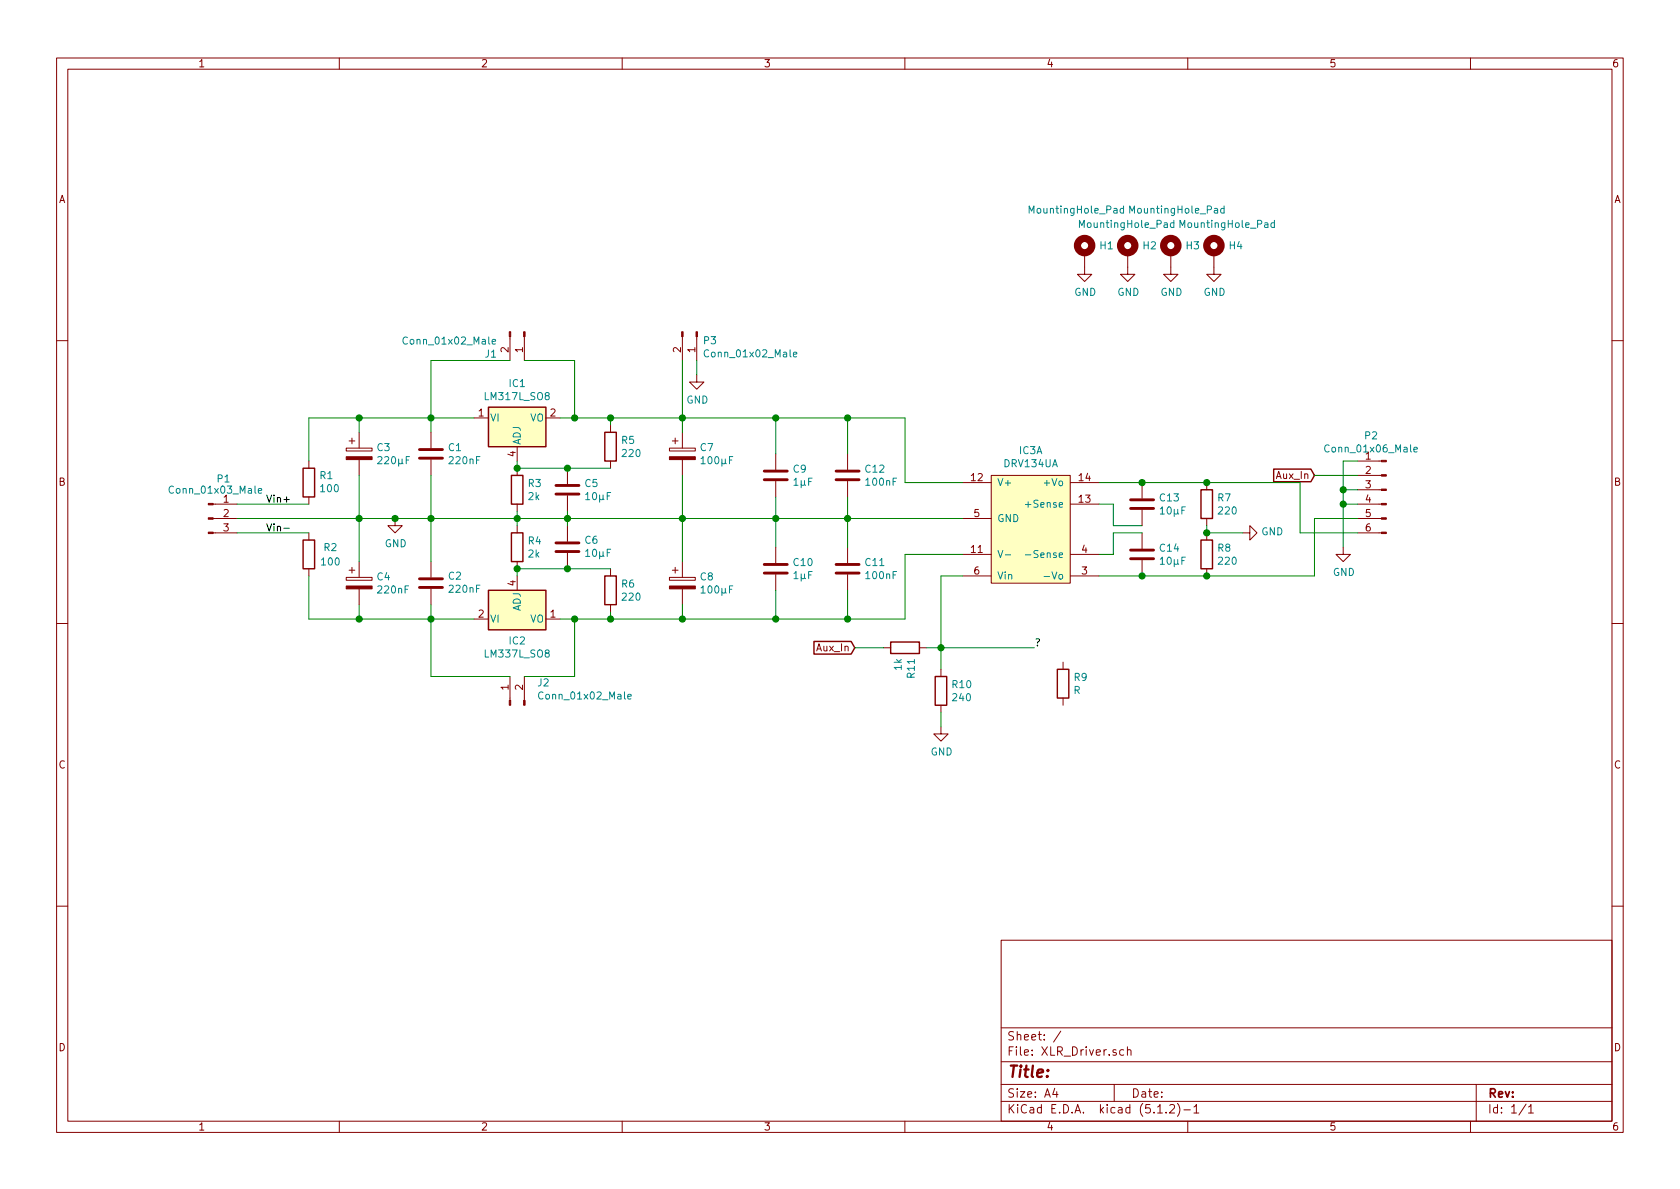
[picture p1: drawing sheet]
EESchema Schematic File Version 4
LIBS:XLR_Driver-cache
EELAYER 26 0
EELAYER END
$Descr A4 11693 8268
encoding utf-8
Sheet 1 1
Title ""
Date ""
Rev ""
Comp ""
Comment1 ""
Comment2 ""
Comment3 ""
Comment4 ""
$EndDescr
$Comp
L Regulator_Linear:LM337L_SO8 IC2
U 1 1
P 3600 4300
F 0 "IC2" H 3600 4150 50  0000 C CNN
F 1 "LM337L_SO8" H 3600 4059 50  0000 C CNN
F 2 "Package_SO:SOIC-8_3.9x4.9mm_P1.27mm" H 3600 4100 50  0001 C CIN
F 3 "http://www.ti.com/lit/ds/symlink/lm337l.pdf" H 3600 4300 50  0001 C CNN
	1    3600 4300
	1    0    0    -1  
$EndComp
$Comp
L Regulator_Linear:LM317L_SO8 IC1
U 1 1
P 3600 2900
F 0 "IC1" H 3600 3142 50  0000 C CNN
F 1 "LM317L_SO8" H 3600 3051 50  0000 C CNN
F 2 "Package_SO:SOIC-8_3.9x4.9mm_P1.27mm" H 3600 3100 50  0001 C CIN
F 3 "http://www.ti.com/lit/ds/snvs775k/snvs775k.pdf" H 3600 2700 50  0001 C CNN
	1    3600 2900
	1    0    0    -1  
$EndComp
$Comp
L Hella_Bauteile:DRV134UA IC3
U 1 1
P 7200 3650
F 0 "IC3" H 7175 4175 50  0000 C CNN
F 1 "DRV134UA" H 7175 4084 50  0000 C CNN
F 2 "Hella_Bauteile:SOIC127P1030X265-16N" H 7200 3150 50  0001 C CNN
F 3 "" H 6850 3600 50  0001 C CNN
F 4 "TI" H 6850 4050 50  0001 C CNN "Manufacturer"
	1    7200 3650
	1    0    0    -1  
$EndComp
$Comp
L Device:R R1
U 1 1
P 2150 3350
F 0 "R1" H 2080 3304 50  0000 R CNN
F 1 "100" H 2080 3395 50  0000 R CNN
F 2 "Resistor_SMD:R_0805_2012Metric_Pad1.15x1.40mm_HandSolder" V 2080 3350 50  0001 C CNN
F 3 "~" H 2150 3350 50  0001 C CNN
	1    2150 3350
	-1   0    0    1   
$EndComp
$Comp
L Device:R R2
U 1 1
P 2150 3850
F 0 "R2" H 2300 3900 50  0000 C CNN
F 1 "100" H 2300 3800 50  0000 C CNN
F 2 "Resistor_SMD:R_0805_2012Metric_Pad1.15x1.40mm_HandSolder" V 2080 3850 50  0001 C CNN
F 3 "~" H 2150 3850 50  0001 C CNN
	1    2150 3850
	1    0    0    -1  
$EndComp
$Comp
L Device:R R3
U 1 1
P 3600 3400
F 0 "R3" H 3670 3446 50  0000 L CNN
F 1 "2k" H 3670 3355 50  0000 L CNN
F 2 "Resistor_SMD:R_0805_2012Metric_Pad1.15x1.40mm_HandSolder" V 3530 3400 50  0001 C CNN
F 3 "~" H 3600 3400 50  0001 C CNN
	1    3600 3400
	1    0    0    -1  
$EndComp
$Comp
L Device:R R4
U 1 1
P 3600 3800
F 0 "R4" H 3670 3846 50  0000 L CNN
F 1 "2k" H 3670 3755 50  0000 L CNN
F 2 "Resistor_SMD:R_0805_2012Metric_Pad1.15x1.40mm_HandSolder" V 3530 3800 50  0001 C CNN
F 3 "~" H 3600 3800 50  0001 C CNN
	1    3600 3800
	1    0    0    -1  
$EndComp
$Comp
L Device:R R5
U 1 1
P 4250 3100
F 0 "R5" H 4320 3146 50  0000 L CNN
F 1 "220" H 4320 3055 50  0000 L CNN
F 2 "Resistor_SMD:R_0805_2012Metric_Pad1.15x1.40mm_HandSolder" V 4180 3100 50  0001 C CNN
F 3 "~" H 4250 3100 50  0001 C CNN
	1    4250 3100
	1    0    0    -1  
$EndComp
$Comp
L Device:R R6
U 1 1
P 4250 4100
F 0 "R6" H 4320 4146 50  0000 L CNN
F 1 "220" H 4320 4055 50  0000 L CNN
F 2 "Resistor_SMD:R_0805_2012Metric_Pad1.15x1.40mm_HandSolder" V 4180 4100 50  0001 C CNN
F 3 "~" H 4250 4100 50  0001 C CNN
	1    4250 4100
	1    0    0    -1  
$EndComp
$Comp
L Device:R R10
U 1 1
P 6550 4800
F 0 "R10" H 6620 4846 50  0000 L CNN
F 1 "240" H 6620 4755 50  0000 L CNN
F 2 "Resistor_SMD:R_0805_2012Metric_Pad1.15x1.40mm_HandSolder" V 6480 4800 50  0001 C CNN
F 3 "~" H 6550 4800 50  0001 C CNN
	1    6550 4800
	1    0    0    -1  
$EndComp
$Comp
L Device:R R11
U 1 1
P 6300 4500
F 0 "R11" H 6370 4546 50  0000 L CNN
F 1 "1k" H 6370 4455 50  0000 L CNN
F 2 "Resistor_SMD:R_0805_2012Metric_Pad1.15x1.40mm_HandSolder" V 6230 4500 50  0001 C CNN
F 3 "~" H 6300 4500 50  0001 C CNN
	1    6300 4500
	0    1    1    0   
$EndComp
$Comp
L Device:C C2
U 1 1
P 3000 4050
F 0 "C2" H 2885 4004 50  0000 R CNN
F 1 "220nF" H 2885 4095 50  0000 R CNN
F 2 "Capacitor_SMD:C_0805_2012Metric_Pad1.15x1.40mm_HandSolder" H 3038 3900 50  0001 C CNN
F 3 "~" H 3000 4050 50  0001 C CNN
	1    3000 4050
	-1   0    0    1   
$EndComp
$Comp
L Device:C C5
U 1 1
P 3950 3400
F 0 "C5" H 4065 3446 50  0000 L CNN
F 1 "10µF" H 4065 3355 50  0000 L CNN
F 2 "Capacitor_SMD:C_0805_2012Metric_Pad1.15x1.40mm_HandSolder" H 3988 3250 50  0001 C CNN
F 3 "~" H 3950 3400 50  0001 C CNN
	1    3950 3400
	1    0    0    -1  
$EndComp
$Comp
L Device:C C6
U 1 1
P 3950 3800
F 0 "C6" H 3835 3754 50  0000 R CNN
F 1 "10µF" H 3835 3845 50  0000 R CNN
F 2 "Capacitor_SMD:C_0805_2012Metric_Pad1.15x1.40mm_HandSolder" H 3988 3650 50  0001 C CNN
F 3 "~" H 3950 3800 50  0001 C CNN
	1    3950 3800
	-1   0    0    1   
$EndComp
$Comp
L Device:C C9
U 1 1
P 5400 3300
F 0 "C9" H 5515 3346 50  0000 L CNN
F 1 "1µF" H 5515 3255 50  0000 L CNN
F 2 "Capacitor_SMD:C_0805_2012Metric_Pad1.15x1.40mm_HandSolder" H 5438 3150 50  0001 C CNN
F 3 "~" H 5400 3300 50  0001 C CNN
	1    5400 3300
	1    0    0    -1  
$EndComp
$Comp
L Device:C C10
U 1 1
P 5400 3950
F 0 "C10" H 5515 3996 50  0000 L CNN
F 1 "1µF" H 5515 3905 50  0000 L CNN
F 2 "Capacitor_SMD:C_0805_2012Metric_Pad1.15x1.40mm_HandSolder" H 5438 3800 50  0001 C CNN
F 3 "~" H 5400 3950 50  0001 C CNN
	1    5400 3950
	1    0    0    -1  
$EndComp
$Comp
L Device:C C11
U 1 1
P 5900 3950
F 0 "C11" H 6015 3996 50  0000 L CNN
F 1 "100nF" H 6015 3905 50  0000 L CNN
F 2 "Capacitor_SMD:C_0805_2012Metric_Pad1.15x1.40mm_HandSolder" H 5938 3800 50  0001 C CNN
F 3 "~" H 5900 3950 50  0001 C CNN
	1    5900 3950
	1    0    0    -1  
$EndComp
$Comp
L Device:C C12
U 1 1
P 5900 3300
F 0 "C12" H 6015 3346 50  0000 L CNN
F 1 "100nF" H 6015 3255 50  0000 L CNN
F 2 "Capacitor_SMD:C_0805_2012Metric_Pad1.15x1.40mm_HandSolder" H 5938 3150 50  0001 C CNN
F 3 "~" H 5900 3300 50  0001 C CNN
	1    5900 3300
	1    0    0    -1  
$EndComp
$Comp
L Device:C C13
U 1 1
P 7950 3500
F 0 "C13" H 8065 3546 50  0000 L CNN
F 1 "10µF" H 8065 3455 50  0000 L CNN
F 2 "Capacitor_SMD:C_0805_2012Metric_Pad1.15x1.40mm_HandSolder" H 7988 3350 50  0001 C CNN
F 3 "~" H 7950 3500 50  0001 C CNN
	1    7950 3500
	1    0    0    -1  
$EndComp
$Comp
L Device:C C14
U 1 1
P 7950 3850
F 0 "C14" H 8065 3896 50  0000 L CNN
F 1 "10µF" H 8065 3805 50  0000 L CNN
F 2 "Capacitor_SMD:C_0805_2012Metric_Pad1.15x1.40mm_HandSolder" H 7988 3700 50  0001 C CNN
F 3 "~" H 7950 3850 50  0001 C CNN
	1    7950 3850
	1    0    0    -1  
$EndComp
$Comp
L Connector:Conn_01x02_Male J1
U 1 1
P 3650 2300
F 0 "J1" V 3803 2113 50  0000 R CNN
F 1 "Conn_01x02_Male" V 3712 2113 50  0000 R CNN
F 2 "Connector_PinHeader_2.54mm:PinHeader_1x02_P2.54mm_Vertical" H 3650 2300 50  0001 C CNN
F 3 "~" H 3650 2300 50  0001 C CNN
	1    3650 2300
	0    1    1    0   
$EndComp
$Comp
L Connector:Conn_01x02_Male J2
U 1 1
P 3550 4900
F 0 "J2" V 3703 4713 50  0000 R CNN
F 1 "Conn_01x02_Male" V 3612 4713 50  0000 R CNN
F 2 "Connector_PinHeader_2.54mm:PinHeader_1x02_P2.54mm_Vertical" H 3550 4900 50  0001 C CNN
F 3 "~" H 3550 4900 50  0001 C CNN
	1    3550 4900
	0    -1   -1   0   
$EndComp
$Comp
L Connector:Conn_01x02_Male P3
U 1 1
P 4850 2300
F 0 "P3" V 4910 2340 50  0000 L CNN
F 1 "Conn_01x02_Male" V 5001 2340 50  0000 L CNN
F 2 "Connector_PinHeader_2.54mm:PinHeader_1x02_P2.54mm_Vertical" H 4850 2300 50  0001 C CNN
F 3 "~" H 4850 2300 50  0001 C CNN
	1    4850 2300
	0    1    1    0   
$EndComp
$Comp
L Connector:Conn_01x03_Male P1
U 1 1
P 1450 3600
F 0 "P1" H 1556 3878 50  0000 C CNN
F 1 "Conn_01x03_Male" H 1500 3800 50  0000 C CNN
F 2 "Connector_PinHeader_2.54mm:PinHeader_1x03_P2.54mm_Vertical" H 1450 3600 50  0001 C CNN
F 3 "~" H 1450 3600 50  0001 C CNN
	1    1450 3600
	1    0    0    -1  
$EndComp
$Comp
L Connector:Conn_01x06_Male P2
U 1 1
P 9650 3400
F 0 "P2" H 9756 3778 50  0000 C CNN
F 1 "Conn_01x06_Male" H 9756 3687 50  0000 C CNN
F 2 "Connector_PinHeader_2.54mm:PinHeader_1x06_P2.54mm_Vertical" H 9650 3400 50  0001 C CNN
F 3 "~" H 9650 3400 50  0001 C CNN
	1    9650 3400
	-1   0    0    -1  
$EndComp
$Comp
L Device:R R7
U 1 1
P 8400 3500
F 0 "R7" H 8470 3546 50  0000 L CNN
F 1 "220" H 8470 3455 50  0000 L CNN
F 2 "Resistor_SMD:R_0805_2012Metric_Pad1.15x1.40mm_HandSolder" V 8330 3500 50  0001 C CNN
F 3 "~" H 8400 3500 50  0001 C CNN
	1    8400 3500
	1    0    0    -1  
$EndComp
$Comp
L Device:R R8
U 1 1
P 8400 3850
F 0 "R8" H 8470 3896 50  0000 L CNN
F 1 "220" H 8470 3805 50  0000 L CNN
F 2 "Resistor_SMD:R_0805_2012Metric_Pad1.15x1.40mm_HandSolder" V 8330 3850 50  0001 C CNN
F 3 "~" H 8400 3850 50  0001 C CNN
	1    8400 3850
	1    0    0    -1  
$EndComp
$Comp
L power:GND #PWR0101
U 1 1
P 2750 3600
F 0 "#PWR0101" H 2750 3350 50  0001 C CNN
F 1 "GND" H 2755 3427 50  0000 C CNN
F 2 "" H 2750 3600 50  0001 C CNN
F 3 "" H 2750 3600 50  0001 C CNN
	1    2750 3600
	1    0    0    -1  
$EndComp
Text Label 1850 3500 0    50   ~ 0
Vin+
Text Label 1850 3700 0    50   ~ 0
Vin-
$Comp
L Device:CP C3
U 1 1
P 2500 3150
F 0 "C3" H 2618 3196 50  0000 L CNN
F 1 "220µF" H 2618 3105 50  0000 L CNN
F 2 "Capacitor_SMD:CP_Elec_8x10.5" H 2538 3000 50  0001 C CNN
F 3 "~" H 2500 3150 50  0001 C CNN
	1    2500 3150
	1    0    0    -1  
$EndComp
$Comp
L Device:CP C8
U 1 1
P 4750 4050
F 0 "C8" H 4868 4096 50  0000 L CNN
F 1 "100µF" H 4868 4005 50  0000 L CNN
F 2 "Capacitor_SMD:CP_Elec_6.3x5.8" H 4788 3900 50  0001 C CNN
F 3 "~" H 4750 4050 50  0001 C CNN
	1    4750 4050
	1    0    0    -1  
$EndComp
$Comp
L Device:CP C4
U 1 1
P 2500 4050
F 0 "C4" H 2618 4096 50  0000 L CNN
F 1 "220nF" H 2618 4005 50  0000 L CNN
F 2 "Capacitor_SMD:CP_Elec_8x10.5" H 2538 3900 50  0001 C CNN
F 3 "~" H 2500 4050 50  0001 C CNN
	1    2500 4050
	1    0    0    -1  
$EndComp
$Comp
L Device:CP C7
U 1 1
P 4750 3150
F 0 "C7" H 4868 3196 50  0000 L CNN
F 1 "100µF" H 4868 3105 50  0000 L CNN
F 2 "Capacitor_SMD:CP_Elec_6.3x5.8" H 4788 3000 50  0001 C CNN
F 3 "~" H 4750 3150 50  0001 C CNN
	1    4750 3150
	1    0    0    -1  
$EndComp
$Comp
L Device:C C1
U 1 1
P 3000 3150
F 0 "C1" H 3115 3196 50  0000 L CNN
F 1 "220nF" H 3115 3105 50  0000 L CNN
F 2 "Capacitor_SMD:C_0805_2012Metric_Pad1.15x1.40mm_HandSolder" H 3038 3000 50  0001 C CNN
F 3 "~" H 3000 3150 50  0001 C CNN
	1    3000 3150
	1    0    0    -1  
$EndComp
Wire Wire Line
	3300 4300 3000 4300
Wire Wire Line
	2150 4300 2150 4000
Wire Wire Line
	2150 3700 1650 3700
Wire Wire Line
	1650 3500 2150 3500
Wire Wire Line
	3300 2900 3000 2900
Wire Wire Line
	2150 2900 2150 3200
Wire Wire Line
	2500 3000 2500 2900
Connection ~ 2500 2900
Wire Wire Line
	2500 2900 2150 2900
Wire Wire Line
	3000 3000 3000 2900
Connection ~ 3000 2900
Wire Wire Line
	3000 2900 2500 2900
Wire Wire Line
	2500 4200 2500 4300
Connection ~ 2500 4300
Wire Wire Line
	2500 4300 2150 4300
Wire Wire Line
	3000 4200 3000 4300
Connection ~ 3000 4300
Wire Wire Line
	3000 4300 2500 4300
Wire Wire Line
	1650 3600 2500 3600
Connection ~ 3000 3600
Wire Wire Line
	3000 3600 3600 3600
Wire Wire Line
	3000 3600 3000 3900
Wire Wire Line
	2500 3900 2500 3600
Connection ~ 2500 3600
Wire Wire Line
	2500 3600 2750 3600
Connection ~ 2750 3600
Wire Wire Line
	2750 3600 3000 3600
Wire Wire Line
	3900 2900 4000 2900
Wire Wire Line
	4750 2900 4750 3000
Wire Wire Line
	3900 4300 4000 4300
Wire Wire Line
	4750 4300 4750 4200
Wire Wire Line
	2500 3300 2500 3600
Wire Wire Line
	3000 3300 3000 3600
Wire Wire Line
	3600 3250 3600 3200
Wire Wire Line
	3600 3550 3600 3600
Connection ~ 3600 3600
Wire Wire Line
	3600 3600 3600 3650
Wire Wire Line
	3600 3950 3600 4000
Wire Wire Line
	3950 3250 3600 3250
Connection ~ 3600 3250
Wire Wire Line
	3950 3550 3950 3600
Wire Wire Line
	3600 3600 3950 3600
Connection ~ 3950 3600
Wire Wire Line
	3950 3600 3950 3650
Wire Wire Line
	3950 3950 3600 3950
Connection ~ 3600 3950
Wire Wire Line
	4250 2950 4250 2900
Connection ~ 4250 2900
Wire Wire Line
	4250 2900 4750 2900
Wire Wire Line
	4250 4250 4250 4300
Connection ~ 4250 4300
Wire Wire Line
	4250 4300 4750 4300
Wire Wire Line
	3950 3950 4250 3950
Connection ~ 3950 3950
Wire Wire Line
	3950 3250 4250 3250
Connection ~ 3950 3250
Wire Wire Line
	3950 3600 4750 3600
Wire Wire Line
	4750 3600 4750 3300
Wire Wire Line
	4750 3600 4750 3900
Connection ~ 4750 3600
Wire Wire Line
	4750 2900 5400 2900
Wire Wire Line
	6300 2900 6300 3350
Connection ~ 4750 2900
Wire Wire Line
	6300 4300 6300 3850
Wire Wire Line
	6700 3350 6300 3350
Wire Wire Line
	6700 3850 6300 3850
Wire Wire Line
	5400 2900 5400 3150
Connection ~ 5400 2900
Wire Wire Line
	5400 2900 5900 2900
Wire Wire Line
	5400 3450 5400 3600
Connection ~ 5400 3600
Wire Wire Line
	5400 3600 4750 3600
Wire Wire Line
	5900 3150 5900 2900
Connection ~ 5900 2900
Wire Wire Line
	5900 2900 6300 2900
Wire Wire Line
	5900 3450 5900 3600
Connection ~ 5900 3600
Wire Wire Line
	5900 3600 5400 3600
Wire Wire Line
	5400 3800 5400 3600
Wire Wire Line
	5400 4100 5400 4300
Connection ~ 5400 4300
Wire Wire Line
	5400 4300 5900 4300
Wire Wire Line
	5900 3800 5900 3600
Wire Wire Line
	5900 4100 5900 4300
Connection ~ 5900 4300
Wire Wire Line
	5900 4300 6300 4300
Wire Wire Line
	6700 3600 5900 3600
Wire Wire Line
	3650 2500 4000 2500
Wire Wire Line
	4000 2500 4000 2900
Connection ~ 4000 2900
Wire Wire Line
	4000 2900 4250 2900
Wire Wire Line
	3550 2500 3000 2500
Wire Wire Line
	3000 2500 3000 2900
Wire Wire Line
	3550 4700 3000 4700
Wire Wire Line
	3000 4700 3000 4300
Wire Wire Line
	3650 4700 4000 4700
Wire Wire Line
	4000 4700 4000 4300
Connection ~ 4000 4300
Wire Wire Line
	4000 4300 4250 4300
Wire Wire Line
	4750 2500 4750 2900
$Comp
L power:GND #PWR0102
U 1 1
P 4850 2600
F 0 "#PWR0102" H 4850 2350 50  0001 C CNN
F 1 "GND" H 4855 2427 50  0000 C CNN
F 2 "" H 4850 2600 50  0001 C CNN
F 3 "" H 4850 2600 50  0001 C CNN
	1    4850 2600
	1    0    0    -1  
$EndComp
Wire Wire Line
	4850 2600 4850 2500
Text GLabel 5950 4500 0    50   Input ~ 0
Aux_In
Text GLabel 9150 3300 0    50   Input ~ 0
Aux_In
$Comp
L power:GND #PWR0103
U 1 1
P 6550 5050
F 0 "#PWR0103" H 6550 4800 50  0001 C CNN
F 1 "GND" H 6555 4877 50  0000 C CNN
F 2 "" H 6550 5050 50  0001 C CNN
F 3 "" H 6550 5050 50  0001 C CNN
	1    6550 5050
	1    0    0    -1  
$EndComp
Wire Wire Line
	6550 5050 6550 4950
Wire Wire Line
	7650 3350 7950 3350
Connection ~ 7950 3350
Wire Wire Line
	7950 3350 8400 3350
Wire Wire Line
	8400 4000 7950 4000
Connection ~ 7950 4000
Wire Wire Line
	7950 4000 7650 4000
Wire Wire Line
	7950 3700 7750 3700
Wire Wire Line
	7750 3700 7750 3850
Wire Wire Line
	7750 3850 7650 3850
Wire Wire Line
	7950 3650 7750 3650
Wire Wire Line
	7750 3650 7750 3500
Wire Wire Line
	7750 3500 7650 3500
Wire Wire Line
	8400 3650 8400 3700
Wire Wire Line
	9150 3300 9450 3300
Wire Wire Line
	8400 3350 9050 3350
Wire Wire Line
	9050 3350 9050 3700
Wire Wire Line
	9050 3700 9450 3700
Connection ~ 8400 3350
Wire Wire Line
	8400 4000 9150 4000
Wire Wire Line
	9150 4000 9150 3600
Wire Wire Line
	9150 3600 9450 3600
Connection ~ 8400 4000
Wire Wire Line
	9450 3200 9350 3200
Wire Wire Line
	9350 3200 9350 3400
Wire Wire Line
	9350 3400 9450 3400
Wire Wire Line
	9450 3500 9350 3500
Wire Wire Line
	9350 3500 9350 3400
Connection ~ 9350 3400
$Comp
L power:GND #PWR0104
U 1 1
P 9350 3800
F 0 "#PWR0104" H 9350 3550 50  0001 C CNN
F 1 "GND" H 9355 3627 50  0000 C CNN
F 2 "" H 9350 3800 50  0001 C CNN
F 3 "" H 9350 3800 50  0001 C CNN
	1    9350 3800
	1    0    0    -1  
$EndComp
$Comp
L power:GND #PWR0105
U 1 1
P 8650 3700
F 0 "#PWR0105" H 8650 3450 50  0001 C CNN
F 1 "GND" V 8655 3572 50  0000 R CNN
F 2 "" H 8650 3700 50  0001 C CNN
F 3 "" H 8650 3700 50  0001 C CNN
	1    8650 3700
	0    -1   -1   0   
$EndComp
Wire Wire Line
	8650 3700 8400 3700
Connection ~ 8400 3700
Wire Wire Line
	9350 3800 9350 3500
Connection ~ 9350 3500
Wire Wire Line
	5950 4500 6150 4500
Wire Wire Line
	6450 4500 6550 4500
Wire Wire Line
	6550 4500 6550 4650
Wire Wire Line
	6550 4500 6550 4000
Wire Wire Line
	6550 4000 6700 4000
Connection ~ 6550 4500
$Comp
L Mechanical:MountingHole_Pad H3
U 1 1
P 8150 1750
F 0 "H3" H 8250 1801 50  0000 L CNN
F 1 "MountingHole_Pad" H 7850 2050 50  0000 L CNN
F 2 "MountingHole:MountingHole_3.2mm_M3_ISO14580_Pad" H 8150 1750 50  0001 C CNN
F 3 "~" H 8150 1750 50  0001 C CNN
	1    8150 1750
	1    0    0    -1  
$EndComp
$Comp
L Mechanical:MountingHole_Pad H2
U 1 1
P 7850 1750
F 0 "H2" H 7950 1801 50  0000 L CNN
F 1 "MountingHole_Pad" H 7500 1950 50  0000 L CNN
F 2 "MountingHole:MountingHole_3.2mm_M3_ISO14580_Pad" H 7850 1750 50  0001 C CNN
F 3 "~" H 7850 1750 50  0001 C CNN
	1    7850 1750
	1    0    0    -1  
$EndComp
$Comp
L Mechanical:MountingHole_Pad H4
U 1 1
P 8450 1750
F 0 "H4" H 8550 1801 50  0000 L CNN
F 1 "MountingHole_Pad" H 8200 1950 50  0000 L CNN
F 2 "MountingHole:MountingHole_3.2mm_M3_ISO14580_Pad" H 8450 1750 50  0001 C CNN
F 3 "~" H 8450 1750 50  0001 C CNN
	1    8450 1750
	1    0    0    -1  
$EndComp
$Comp
L Mechanical:MountingHole_Pad H1
U 1 1
P 7550 1750
F 0 "H1" H 7650 1801 50  0000 L CNN
F 1 "MountingHole_Pad" H 7150 2050 50  0000 L CNN
F 2 "MountingHole:MountingHole_3.2mm_M3_ISO14580_Pad" H 7550 1750 50  0001 C CNN
F 3 "~" H 7550 1750 50  0001 C CNN
	1    7550 1750
	1    0    0    -1  
$EndComp
$Comp
L power:GND #PWR01
U 1 1
P 7550 1850
F 0 "#PWR01" H 7550 1600 50  0001 C CNN
F 1 "GND" H 7555 1677 50  0000 C CNN
F 2 "" H 7550 1850 50  0001 C CNN
F 3 "" H 7550 1850 50  0001 C CNN
	1    7550 1850
	1    0    0    -1  
$EndComp
$Comp
L power:GND #PWR02
U 1 1
P 7850 1850
F 0 "#PWR02" H 7850 1600 50  0001 C CNN
F 1 "GND" H 7855 1677 50  0000 C CNN
F 2 "" H 7850 1850 50  0001 C CNN
F 3 "" H 7850 1850 50  0001 C CNN
	1    7850 1850
	1    0    0    -1  
$EndComp
$Comp
L power:GND #PWR03
U 1 1
P 8150 1850
F 0 "#PWR03" H 8150 1600 50  0001 C CNN
F 1 "GND" H 8155 1677 50  0000 C CNN
F 2 "" H 8150 1850 50  0001 C CNN
F 3 "" H 8150 1850 50  0001 C CNN
	1    8150 1850
	1    0    0    -1  
$EndComp
$Comp
L power:GND #PWR04
U 1 1
P 8450 1850
F 0 "#PWR04" H 8450 1600 50  0001 C CNN
F 1 "GND" H 8455 1677 50  0000 C CNN
F 2 "" H 8450 1850 50  0001 C CNN
F 3 "" H 8450 1850 50  0001 C CNN
	1    8450 1850
	1    0    0    -1  
$EndComp
Wire Wire Line
	4750 4300 5400 4300
Connection ~ 4750 4300
$Comp
L Device:R R9
U 1 1
P 7400 4750
F 0 "R9" H 7470 4796 50  0000 L CNN
F 1 "R" H 7470 4705 50  0000 L CNN
F 2 "" V 7330 4750 50  0001 C CNN
F 3 "~" H 7400 4750 50  0001 C CNN
	1    7400 4750
	1    0    0    -1  
$EndComp
Wire Wire Line
	6550 4500 7200 4500
Text Label 7200 4500 0    50   ~ 0
?
$EndSCHEMATC
